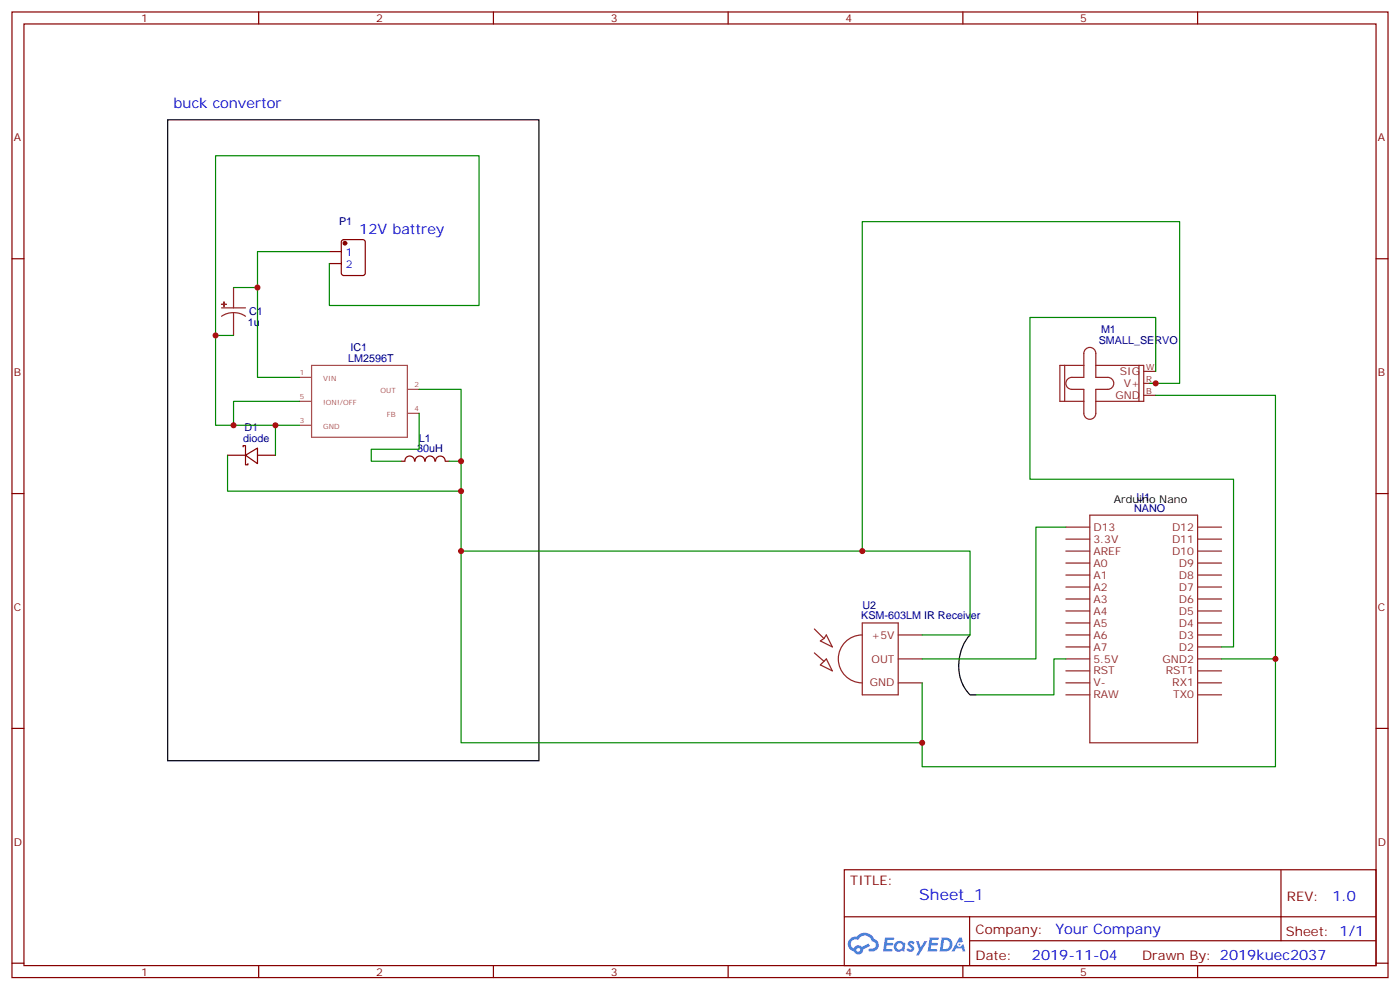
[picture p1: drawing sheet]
<svg xmlns="http://www.w3.org/2000/svg" width="412mm" height="292mm" viewBox="0 0 412 292" stroke-linecap="round" stroke-linejoin="round" font-family="sans-serif">
<path d="M49.4 35.3h109.3v188.7h-109.3zM285.8 187a13.4 13.4 0 0 0 0 17.6h1.7" fill="none" stroke="#000" stroke-width=".35"/>
<g fill="none" stroke="#870000" stroke-width=".35">
<path d="M3.5 3.5h405.4v284.4h-405.4zM7.1 7.1h398.2v277.2h-398.2zM76.2 3.5v3.6M145.3 3.5v3.6M214.5 3.5v3.6M283.6 3.5v3.6M352.8 3.5v3.6M3.5 76.2h3.6M405.3 76.2h3.6M3.5 145.3h3.6M405.3 145.3h3.6M3.5 214.5h3.6"/>
<path d="M405.3 214.5h3.6M248.7 256.1h156.6v28.2h-156.6zM377.3 256.1v20.9M248.7 270h156.5M285.6 277h119.6M285.6 270v14.1M3.5 283.6h3.6M76.2 284.3v3.6M145.3 284.3v3.6M214.5 284.3v3.6M283.6 284.3v3.6M352.8 284.3v3.6"/>
<path d="M405.3 283.6h3.6"/>
</g>
<g fill="#5487ff">
<path d="M267.7 277.3a1.22 1.22 0 0 1 1.7 .3l-.4 .5a.47 .47 0 0 0-.3-.4 .47 .47 0 0 0-.5 .2l.1 .3a1.14 1.14 0 0 1 .8 1.7 1.14 1.14 0 0 1-1.9 0l-.2-.2 .5-.5 .7 .4a.29 .29 0 0 0 .3-.3 .29 .29 0 0 0-.2-.3 1.04 1.04 0 0 1-.6-1.7z"/>
<path d="M260.7 276h2.4l.3 .2-.2 .5-1.8 .1-.1 .8h1.5l.3 .4-.3 .4h-1.6l-.2 1.1h1.7l.2 .3-.2 .3-2.6 .1z"/>
<path d="M273.8 276h2.4l.3 .2-.1 .5-1.8 .1-.2 .8h1.6l.3 .4-.4 .4h-1.6l-.1 1.1h1.7l.2 .3-.2 .3-2.6 .1z"/>
<path d="M282.6 276.1h.7l.3 1.2-.6 .3a.69 .69 0 0 0-1 .3 .69 .69 0 0 0 .4 1 .69 .69 0 0 0 .9-.7l.5-.2 .6 2.2h-.8l-.2-.9h-1.8l-.5 .9h-.8z"/>
<path d="M269.8 277.1h.8l.6 1.8 1.1-1.8h.9l-2.6 4.2h-.8l.9-1.5z"/>
<path d="M277.4 276.1l-.6 4.1h1.3a2.11 2.11 0 0 0 2.5-2.1 2.11 2.11 0 0 0-2.5-2zM278.1 276.8a1.39 1.39 0 0 1 1.7 1.4 1.39 1.39 0 0 1-1.8 1.3h-.3z"/>
<path d="M263.7 277.7a1.54 1.54 0 0 0-.1 2.1 1.54 1.54 0 0 0 2.2 .2l.6 .2 .3-2.3-.2-.2-.4-.1a1.49 1.49 0 0 0-2.4 .1zM264 278.7a.94 .94 0 0 1 1.8 0 .94 .94 0 0 1-1.8 0z"/>
<path d="M250.4 276.4a2.18 2.18 0 0 0 1.1 3.7 1.44 1.44 0 0 0 1.6 1 1.44 1.44 0 0 0 1.2-1.5l2-1-.5-.8-1.9 1a1.47 1.47 0 0 0-2.4 .4 1.39 1.39 0 0 1-.7-1.9 1.39 1.39 0 0 1 2-.5 2.12 2.12 0 0 1 2.2-1.3 2.12 2.12 0 0 1 1.9 1.7 1.14 1.14 0 0 1 1.1 1.4 1.14 1.14 0 0 1-1.7 .8 .43 .43 0 0 0-.5 .3 .43 .43 0 0 0 .4 .5 1.98 1.98 0 0 0 2.5-1.2 1.98 1.98 0 0 0-1.2-2.5 3.1 3.1 0 0 0-5.3-.7l-.9 .1zM252.3 279.7a.55 .55 0 0 1 1.1 0 .55 .55 0 0 1-1.1 0z"/>
<circle cx="282.6" cy="278.1" r=".26"/>
</g>
<g fill="none" stroke="#8c2424" stroke-width=".35">
<path d="M65.3 90.7h7M68.8 92.1l1.8 .2 1.7 .8M68.8 92.1l-1.9 .2-1.6 .8M68.8 84.7v6M68.8 92.1v6.7M313.6 107.6v10.6M319.3 107.6h-7.1v10.6h7.1M319.8 102.8a1.76 1.76 0 0 1 1.9-.4 1.76 1.76 0 0 1 1.1 1.7v7h3.5a1.76 1.76 0 0 1 1.8 1.8 1.76 1.76 0 0 1-1.8 1.8h-3.5v7a1.76 1.76 0 0 1-1.8 1.8 1.76 1.76 0 0 1-1.7-1.8v-7h-3.6a1.76 1.76 0 0 1-1.7-1.8 1.76 1.76 0 0 1 1.7-1.8h3.6v-7zM322.8 107.6h14.1v10.6h-14.1M335.5 107.6v10.6M336.9 109.4h3.5M336.9 112.9h3.5"/>
<path d="M336.9 116.4h3.5M314 158.7h7M314 155.2h7M321 151.7h31.8v67h-31.8zM352.8 158.7h7M352.8 155.2h7M314 162.3h7M314 179.9h7M314 176.4h7M314 172.9h7M314 169.3h7M314 165.8h7"/>
<path d="M352.8 162.3h7M352.8 179.9h7M352.8 176.4h7M352.8 172.9h7M352.8 169.3h7M352.8 165.8h7M239.9 185.2l2.8 2.8M239.9 192.3l2.8 2.4M241.7 195.8l1.7-1.8 1.8 3.6zM241.7 188.7l1-.7 .7-1 1.8 3.5zM254 187a7.1 7.1 0 0 0-7.1 7 7.1 7.1 0 0 0 7.1 7.1M254 183.4h10.6v21.2h-10.6z"/>
<path d="M264.6 194h7M264.6 187h7M314 197.6h7M314 194h7M314 190.5h7M314 187h7M314 183.4h7M352.8 197.6h7M352.8 194h7M352.8 190.5h7M352.8 187h7M352.8 183.4h7"/>
<path d="M264.6 201.1h7M314 204.6h7M314 201.1h7M352.8 204.6h7M352.8 201.1h7"/>
</g>
<path d="M88.2 111.1h3.5M88.2 118.2h3.5M91.8 107.6h28.2v21.2h-28.2zM120 114.7h3.5M88.2 125.2h3.5M120 121.7h3.5" fill="none" stroke="#a64a4a" stroke-width=".35"/>
<g fill="none" stroke="#870000" stroke-width=".35">
<path d="M97 74.1h3.5M97 77.6h3.5M100.8 70.8l.4-.2h5.7l.6 .4 .1 9.4-.5 .7h-5.9l-.6-.4-.1-9.4zM67 134.1h5.3M71.6 131.6v-.4h.7v5.7h.7v-.4M72.3 134.1l3.5-2.2v4.6zM75.8 134.1h5.3M118.2 135.8h1M119.3 135.8a1.41 1.41 0 0 1 1.4-1.5 1.41 1.41 0 0 1 1.4 1.5M122.3 135.8a1.41 1.41 0 0 1 1.4-1.5 1.41 1.41 0 0 1 1.4 1.5M125.3 135.8a1.41 1.41 0 0 1 1.4-1.5 1.41 1.41 0 0 1 1.4 1.5M128.3 135.8a1.41 1.41 0 0 1 1.4-1.5 1.41 1.41 0 0 1 1.4 1.5"/>
<path d="M131.2 135.8h1.1"/>
</g>
<circle cx="101.6" cy="71.6" r=".53" fill="#870000" stroke="#870000" stroke-width=".35"/>
<g fill="#8c2424" stroke="#8c2424" stroke-width=".35">
<path d="M65.3 89.6h1.4z"/>
<path d="M66 88.9v1.4z"/>
</g>
<g fill="none" stroke="#008700" stroke-width=".35">
<path d="M97 74.1h-21.2v37h12.4M97 77.6v12.4h44.1v-44.1h-77.6v79.3h24.7M63.5 98.8h5.3M68.8 84.7h7M88.2 118.2h-19.4v7M123.5 114.7h12.3v29.9h-68.8v-10.5M338.7 112.9h8.8v-47.6h-93.5v97M340.4 116.4h35.3v77.6h-15.9M340.4 109.4v-15.9h-37v47.6h60v49.4h-3.6M81.1 125.2v8.9M123.5 121.7v10.6h-14.1v3.5h8.8M132.3 135.8h3.5"/>
<path d="M135.8 144.6v17.7h150v24.7h-14.2M314 155.2h-8.8v38.8h-33.6M135.8 162.3v56.4h135.8M314 194h-3.6v10.6h-22.9M375.7 194v31.8h-104.1v-24.7"/>
</g>
<g fill="#c00">
<circle cx="375.7" cy="194" r=".88"/>
<circle cx="75.8" cy="84.7" r=".88"/>
<circle cx="63.5" cy="98.8" r=".88"/>
<circle cx="81.1" cy="125.2" r=".88"/>
<circle cx="135.8" cy="144.6" r=".88"/>
<circle cx="271.6" cy="218.7" r=".88"/>
<circle cx="135.8" cy="162.3" r=".88"/>
<circle cx="254" cy="162.3" r=".88"/>
<circle cx="340.4" cy="112.9" r=".88"/>
<circle cx="68.8" cy="125.2" r=".88"/>
<circle cx="135.8" cy="135.8" r=".88"/>
</g>
<text font-size="4.6" fill="#00f" x="270.8" y="265.1">Sheet_1</text>
<g font-size="4.2" fill="#00f">
<text x="51.2" y="31.8">buck convertor</text>
<text x="105.8" y="68.8">12V battrey</text>
<text x="392.5" y="265.4">1.0</text>
<text x="310.9" y="274.9">Your Company</text>
<text x="304" y="282.7">2019-11-04</text>
</g>
<g font-size="3.9" fill="#800">
<text x="250.5" y="260.7">TITLE:</text>
<text x="379.1" y="265.4">REV:</text>
<text x="287.4" y="274.9">Company:</text>
<text x="378.7" y="275.5">Sheet: 1/1</text>
<text x="287.4" y="282.6">Date:</text>
<text x="336.4" y="282.7">Drawn By: 2019kuec2037</text>
</g>
<g font-size="3.2" fill="#800">
<text x="41.6" y="6.5">1</text>
<text x="110.8" y="6.5">2</text>
<text x="179.9" y="6.5">3</text>
<text x="249.1" y="6.5">4</text>
<text x="318.2" y="6.5">5</text>
<text x="4.1" y="41.6">A</text>
<text x="405.9" y="41.6">A</text>
<text x="4.1" y="110.8">B</text>
<text x="405.9" y="110.8">B</text>
<text x="4.1" y="179.9">C</text>
<text x="405.9" y="179.9">C</text>
<text x="4.1" y="249.1">D</text>
<text x="405.9" y="249.1">D</text>
<text x="41.6" y="287.3">1</text>
<text x="110.8" y="287.3">2</text>
<text x="179.9" y="287.3">3</text>
<text x="249.1" y="287.3">4</text>
<text x="318.2" y="287.3">5</text>
</g>
<g font-size="3.2" fill="#000080">
<text x="99.9" y="66.4">P1</text>
<text x="73" y="96">1u</text>
<text x="73.4" y="92.8">C1</text>
<text x="323.7" y="101.2">SMALL_SERVO</text>
<text x="324.3" y="98.1">M1</text>
<text x="102.6" y="106.5">LM2596T</text>
<text x="103.2" y="103.4">IC1</text>
<text x="71.7" y="130.2">diode</text>
<text x="72" y="127">D1</text>
<text x="123.4" y="130.3">L1</text>
<text x="122.9" y="133.2">30uH</text>
<text x="334.7" y="147.5">U1</text>
<text x="334.1" y="150.6">NANO</text>
<text x="254" y="179.2">U2</text>
<text x="253.7" y="182.4">KSM-603LM IR Receiver</text>
</g>
<g font-size="3.2" fill="#00f">
<text x="101.8" y="75.5">1</text>
<text x="101.8" y="79">2</text>
</g>
<g font-size="3.2" fill="#8d2323">
<text x="329.9" y="110.4">SIG</text>
<text x="331.1" y="113.9">V+</text>
<text x="328.6" y="117.5">GND</text>
<text x="322.1" y="159.8">3.3V</text>
<text x="322.1" y="156.3">D13</text>
<text x="345.2" y="156.3">D12</text>
<text x="345.2" y="159.8">D11</text>
<text x="322.1" y="163.3">AREF</text>
<text x="322.1" y="166.9">A0</text>
<text x="345.2" y="163.3">D10</text>
<text x="347.3" y="166.9">D9</text>
<text x="322.1" y="173.9">A2</text>
<text x="322.1" y="170.4">A1</text>
<text x="347.3" y="173.9">D7</text>
<text x="347.3" y="170.4">D8</text>
<text x="322.1" y="177.4">A3</text>
<text x="347.3" y="177.4">D6</text>
<text x="322.1" y="184.5">A5</text>
<text x="322.1" y="181">A4</text>
<text x="347.3" y="184.5">D4</text>
<text x="347.3" y="181">D5</text>
<text x="256.7" y="188">+5V</text>
<text x="322.1" y="191.6">A7</text>
<text x="322.1" y="188">A6</text>
<text x="347.3" y="191.6">D2</text>
<text x="347.3" y="188">D3</text>
<text x="256.7" y="195.1">OUT</text>
<text x="322.1" y="195.1">5.5V</text>
<text x="342.4" y="195.1">GND2</text>
<text x="256.2" y="202.1">GND</text>
<text x="322.1" y="202.1">V-</text>
<text x="322.1" y="198.6">RST</text>
<text x="343.4" y="198.6">RST1</text>
<text x="345.3" y="202.1">RX1</text>
<text x="322.1" y="205.7">RAW</text>
<text x="345.6" y="205.7">TX0</text>
</g>
<text font-size="3.2" x="328.1" y="148.2">Arduino Nano</text>
<g font-size="2.5" fill="#8d2323">
<text x="337.6" y="109">W</text>
<text x="337.6" y="112.5">R</text>
<text x="337.6" y="116.1">B</text>
</g>
<g font-size="2.1" fill="#a54b4b">
<text x="88.3" y="110.4">1</text>
<text x="95.2" y="112.2">VIN</text>
<text x="122.1" y="114">2</text>
<text x="88.3" y="117.5">5</text>
<text x="95.2" y="119.2">!ON!/OFF</text>
<text x="112.1" y="115.7">OUT</text>
<text x="88.3" y="124.5">3</text>
<text x="113.9" y="122.7">FB</text>
<text x="122.1" y="121">4</text>
<text x="95.2" y="126.3">GND</text>
</g>
</svg>
